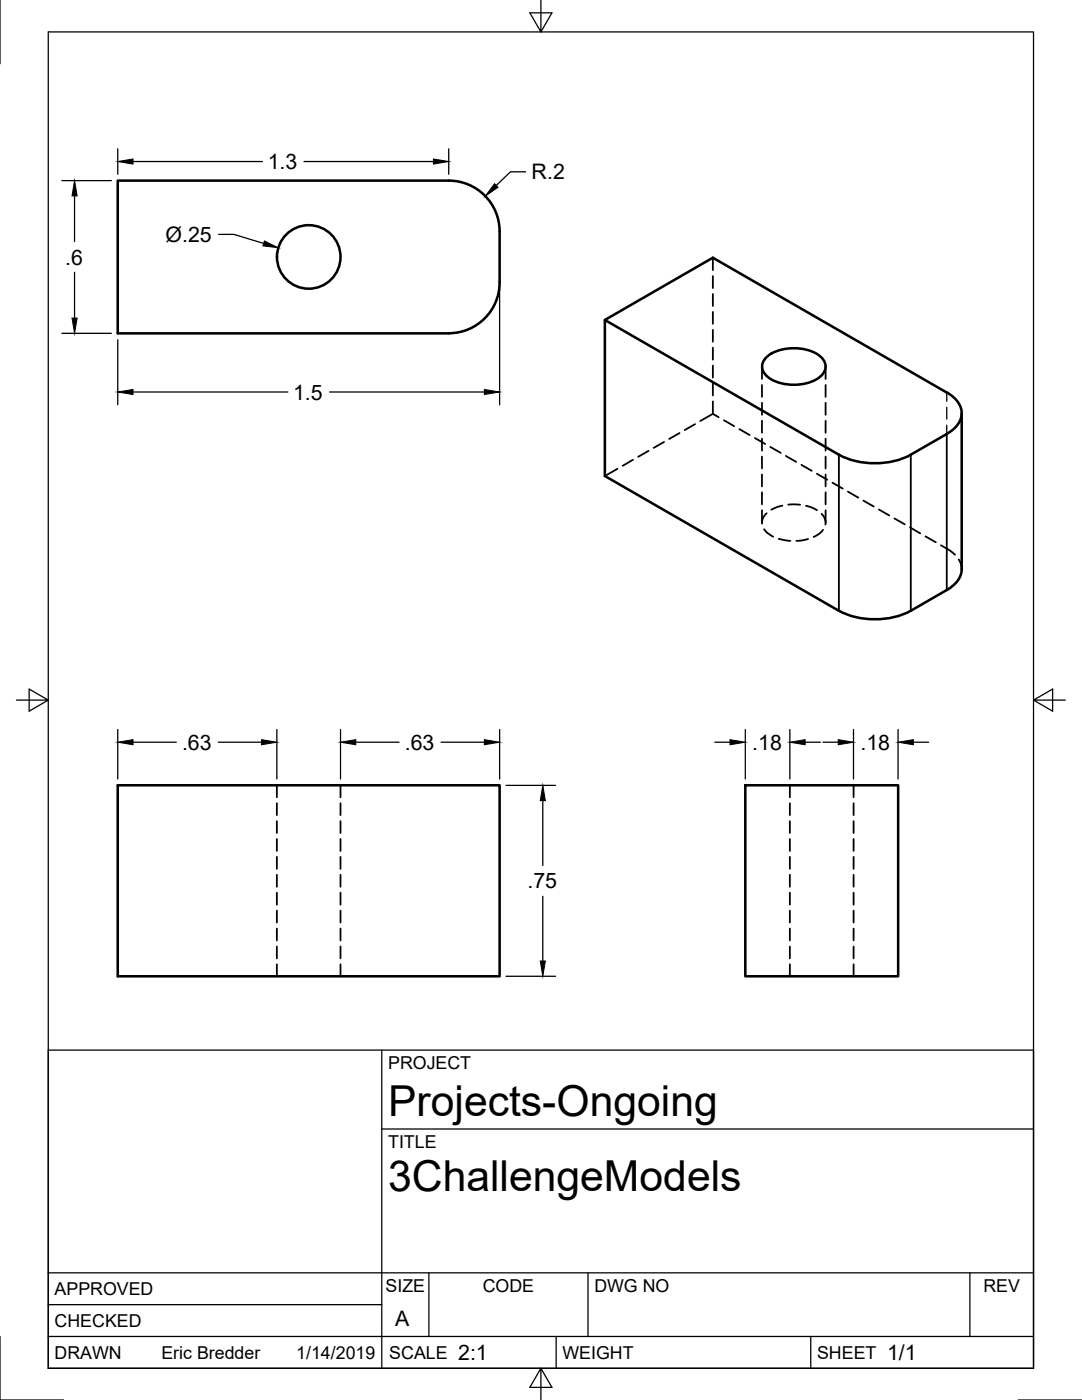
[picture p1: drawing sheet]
<svg xmlns="http://www.w3.org/2000/svg" width="216mm" height="279mm" viewBox="0 0 216 279" stroke-linecap="round" stroke-linejoin="round" font-family="sans-serif">
<!-- layer: Visible -->
<g fill="none" stroke="#000" stroke-width=".51">
<path d="M89.5 66.5a10.1 10.1 0 0 0 10.2-10.1v-10.2a10.1 10.1 0 0 0-10.2-10.2h-66v30.5h66M120.7 63.9l46.7 26.8M153.2 71.1a9.4 9.4 0 0 1 10.4 0 2.48 2.48 0 0 1 0 4.1 9.4 9.4 0 0 1-10.4 0 2.48 2.48 0 0 1 0-4.1zM167.4 90.7a15.9 15.9 0 0 0 14.3 0l7.2-4.1a4.6 4.6 0 0 0 2.8-5.4 5.7 5.7 0 0 0-2.8-2.9l-46.7-26.9-21.5 12.5v31.1l46.7 26.9M191.9 82.5v31.1a5.1 5.1 0 0 1-3 4.2l-7.2 4.1M167.4 121.9a15.9 15.9 0 0 0 14.3 0M23.5 156.7h76.2v38.1h-76.2zM148.7 156.7h30.5v38.1h-30.5z"/>
<circle cx="61.6" cy="51.3" r="6.3"/>
</g>
<!-- layer: Hidden -->
<g fill="none" stroke="#000" stroke-width=".36">
<path d="M142.2 51.4v2.5M142.2 55.1v2.4M142.2 58.7v2.4M142.2 62.3v2.3M142.2 65.8v2.4M142.2 69.4v2.4M142.2 73v2.4M142.2 76.5v2.4M152 73.2v2.4M152 76.8v2.4M164.7 73.2v2.4M164.7 76.8v2.4"/>
<path d="M123.2 93.6l-2.5 1.4M126.3 91.8l-2.1 1.2M129.4 90l-2.1 1.2M132.5 88.2l-2.1 1.2M135.6 86.4l-2.1 1.2M138.7 84.6l-2.1 1.2M142.2 82.6l-2.5 1.4M142.2 80.1v2.5M142.2 82.6l1.2 .7M144.4 83.9l2.1 1.1M147.5 85.6l2.1 1.2M150.6 87.4l2.1 1.2"/>
<path d="M152 80.4v2.4M152 84v2.4M152 87.5v2.4M152 91.1v2.4M152 94.7v2.4M152 98.3v2.3M153.7 89.2l2.1 1.2M156.8 91l2.1 1.2M159.9 92.8l2.1 1.2M163 94.6l2.1 1.1M164.7 80.4v2.4M164.7 84v2.4"/>
<path d="M164.7 87.5v2.4M164.7 91.1v2.4M164.7 94.7v2.4M164.7 98.3v2.3M166.1 96.3l2.1 1.2M169.2 98.1l2.1 1.2M172.3 99.9l2 1.2M152 101.8v2.5M152.5 105.6l.6 .7 1.2 .8M153 102.4l-.3 .3a2.35 2.35 0 0 0-.6 1.8M155.4 107.5l2.3 .5M156.1 100.9l-2.2 .8"/>
<path d="M157.3 100.7h2.4M160.8 100.9l1.1 .4 1.1 .5M161.2 107.6l-2.3 .4M163.9 102.5l.3 .3a2.26 2.26 0 0 1 .5 1.9M164.2 105.7l-.6 .7-1.3 .8M164.7 101.8v2.5M175.4 101.7l2 1.2M178.5 103.5l2 1.1M181.6 105.2l2 1.2M184.7 107l2 1.2M187.7 108.8l1.8 1.1 1.1 .8M191.3 111.7a3.6 3.6 0 0 1 .6 1.9"/>
<path d="M55.2 156.7v2.4M67.9 156.7v2.4M157.6 156.7v2.4M170.3 156.7v2.4M55.2 160.3v2.4M55.2 163.9v2.3M55.2 167.4v2.4M55.2 171v2.4M55.2 174.6v2.4M55.2 178.2v2.4M67.9 160.3v2.4M67.9 163.9v2.3"/>
<path d="M67.9 167.4v2.4M67.9 171v2.4M67.9 174.6v2.4M67.9 178.2v2.4M157.6 160.3v2.4M157.6 163.9v2.3M157.6 167.4v2.4M157.6 171v2.4M157.6 174.6v2.4M157.6 178.2v2.4M170.3 160.3v2.4M170.3 163.9v2.3"/>
<path d="M170.3 167.4v2.4M170.3 171v2.4M170.3 174.6v2.4M170.3 178.2v2.4M55.2 181.7v2.4M55.2 185.3v2.4M55.2 188.9v2.4M55.2 192.4v2.4M67.9 181.7v2.4M67.9 185.3v2.4M67.9 188.9v2.4M67.9 192.4v2.4"/>
<path d="M157.6 181.7v2.4M157.6 185.3v2.4M157.6 188.9v2.4M157.6 192.4v2.4M170.3 181.7v2.4M170.3 185.3v2.4M170.3 188.9v2.4M170.3 192.4v2.4"/>
</g>
<!-- layer: Hidden Narrow -->
<path d="M188.9 78.3v1.8M188.9 81.3v2.4M188.9 84.9v1.7" fill="none" stroke="#000" stroke-width=".25"/>
<!-- layer: Visible Narrow -->
<path d="M167.4 90.7v31.2M181.7 90.7v31.2M188.9 86.6v31.2" fill="none" stroke="#000" stroke-width=".36"/>
<!-- layer: Border -->
<path d="M0 0v12.7M9.6 6.4h196.6v266.7h-196.6zM107.9 0v6.4l-2.2-3.8h4.4l-2.2 3.8M3.3 139.7h6.3l-3.8-2.2v4.4l3.8-2.2M206.2 139.7l3.8 2.2v-4.4l-3.8 2.2h6.4M0 266.7v12.7h12.7M107.9 273.1l2.2 3.8h-4.4l2.2-3.8v6.3M203.2 279.4h12.7" fill="none" stroke="#000" stroke-width=".25"/>
<!-- layer: Titleblock -->
<path d="M9.6 209.6h196.6v63.5h-196.6zM76.2 209.6v63.5M76.2 225.3h130M9.6 254h196.6M85.6 254v12.7M117.3 254v12.7M193.5 254v12.7M9.6 266.7h196.6M9.6 260.4h66.6M111 266.7v6.4M161.8 266.7v6.4" fill="none" stroke="#000" stroke-width=".25"/>
<!-- layer: Dimensions -->
<g fill="none" stroke="#000" stroke-width=".25">
<path d="M12.3 36h9.9M14.9 39.1v9.1M23.5 29.7v5.1M26.5 32.2h25.9M60.7 32.2h25.8M89.5 29.7v5.1M104.9 34.3h-3l-2.9 2.7M14.9 54.4v9.1M43.6 46.8h3.1l5.9 1.8M99.7 57.6v23.2M12.3 66.5h9.9M23.5 67.8v13"/>
<path d="M26.5 78.2h30.9M65.8 78.2h30.8M23.5 145.6v9.9M26.5 148.1h8.7M43.6 148.1h8.6M55.2 145.6v9.9M67.9 145.6v9.9M71 148.1h8.6M88 148.1h8.6M99.7 145.6v9.9M101 156.7h9.8M108.3 159.8v12.9"/>
<path d="M142.6 148.1h3.1M148.7 145.6v9.9M157.6 145.6v9.9M160.7 148.1h3M164.2 148.1h3.1M170.3 145.6v9.9M179.2 145.6v9.9M182.2 148.1h3.1M108.3 178.9v12.9M101 194.8h9.8"/>
</g>
<g fill="#000" stroke="#000" stroke-width=".2">
<path d="M14.9 36l.5 3.1h-1zM23.5 32.2l3-.5v1zM86.5 31.7l3 .5-3 .5zM98.7 36.7l.7 .7-2.6 1.7zM52.7 48.1l2.8 1.3-3-.3zM14.4 63.5h1l-.5 3zM23.5 78.2l3-.5v1zM96.6 77.7l3.1 .5-3.1 .5zM23.5 148.1l3-.5v1zM52.2 147.6l3 .5-3 .5zM67.9 148.1l3.1-.5v1zM96.6 147.6l3.1 .5-3.1 .5z"/>
<path d="M108.3 156.7l.5 3.1h-1zM145.7 147.6l3 .5-3 .5zM157.6 148.1l3.1-.5v1zM167.3 147.6l3 .5-3 .5zM179.2 148.1l3-.5v1zM107.8 191.8h1l-.5 3z"/>
</g>
<g font-size="8.5">
<text x="77.4" y="222.8">Projects-Ongoing</text>
<text x="77.4" y="237.8">3ChallengeModels</text>
</g>
<g font-size="4.3">
<text x="53.4" y="33.7">1.3</text>
<text x="106.1" y="35.8">R.2</text>
<text x="13" y="52.8">.6</text>
<text x="33" y="48.2">Ø.25</text>
<text x="58.5" y="79.7">1.5</text>
<text x="36.3" y="149.6">.63</text>
<text x="80.8" y="149.6">.63</text>
<text x="150.1" y="149.6">.18</text>
<text x="171.7" y="149.6">.18</text>
<text x="105.2" y="177.3">.75</text>
<text x="78.9" y="264.5">A</text>
<text x="91.4" y="271.4">2:1</text>
<text x="177" y="271.4">1/1</text>
</g>
<g font-size="3.5">
<text x="77.4" y="213.4">PROJECT</text>
<text x="77.4" y="229.1">TITLE</text>
<text x="76.9" y="257.8">SIZE</text>
<text x="96.3" y="257.8">CODE</text>
<text x="118.6" y="257.8">DWG NO</text>
<text x="196.2" y="257.8">REV</text>
<text x="10.9" y="258.5">APPROVED</text>
<text x="10.9" y="264.8">CHECKED</text>
<text x="10.9" y="271.2">DRAWN</text>
<text x="32.2" y="271.2">Eric Bredder</text>
<text x="59.1" y="271.2">1/14/2019</text>
<text x="77.7" y="271.2">SCALE</text>
<text x="112.2" y="271.2">WEIGHT</text>
<text x="163" y="271.2">SHEET</text>
</g>
</svg>
